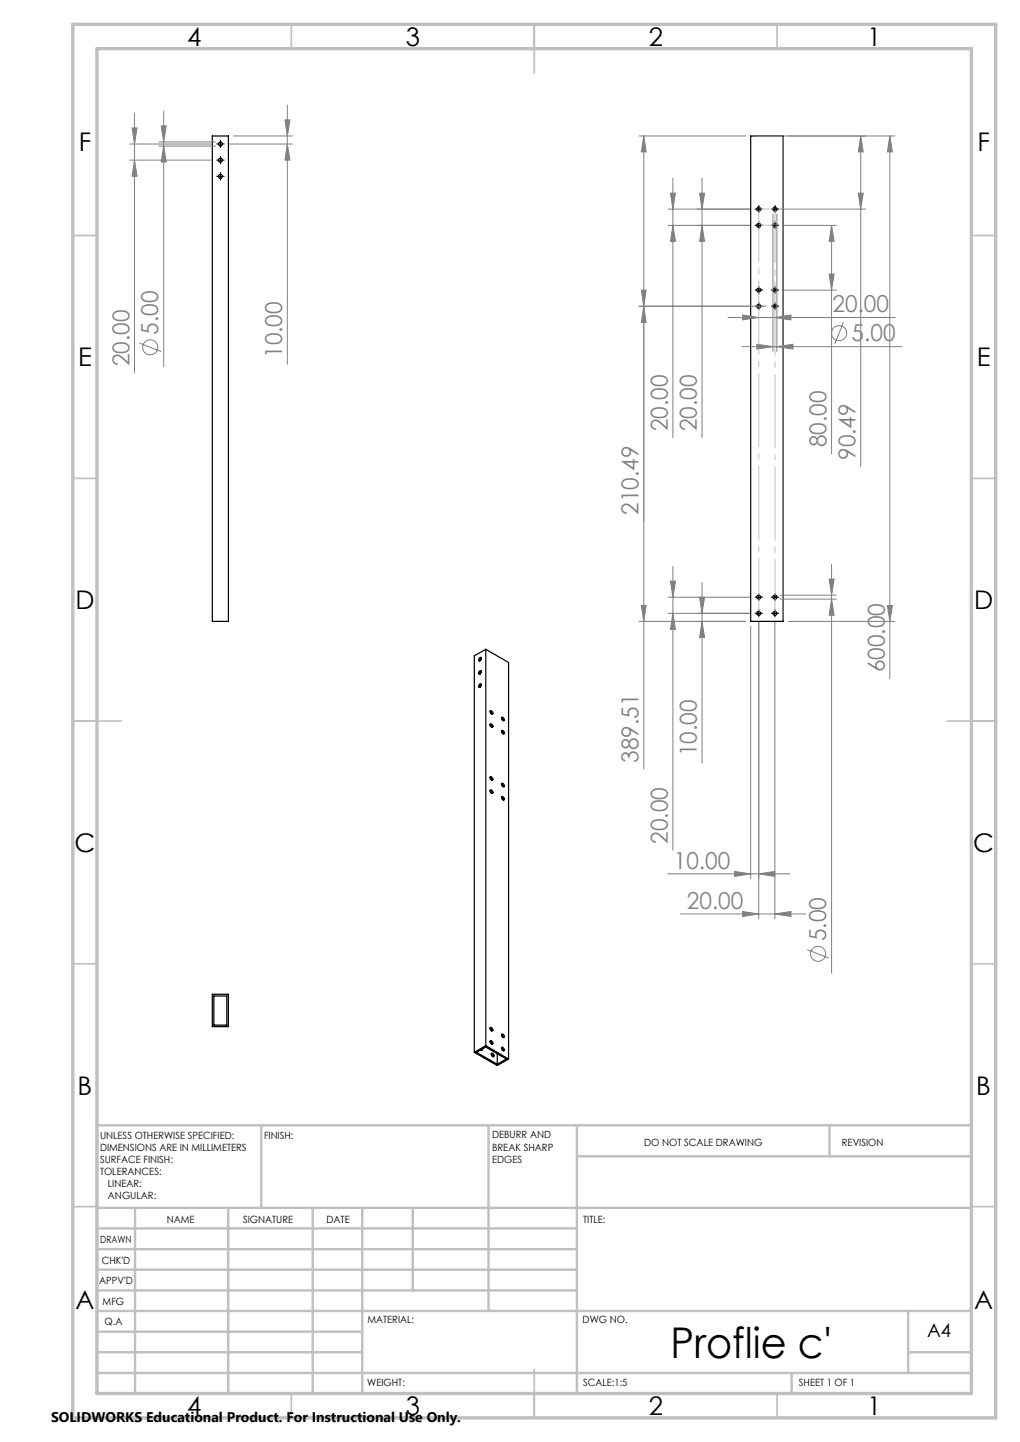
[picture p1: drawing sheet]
<svg xmlns="http://www.w3.org/2000/svg" width="210mm" height="297mm" viewBox="0 0 210 297" stroke-linecap="round" stroke-linejoin="round" font-family="sans-serif">
<g fill="none" stroke="#000" stroke-width=".25">
<path d="M43.7 28h3.3v100h-3.3zM154.6 28h6.6v100h-6.6zM98.8 138.1h.2a.4 .4 0 0 1 0 .5 .4 .4 0 0 1-.4 .2v-.4zM98.8 135.4h.2a.4 .4 0 0 1 0 .5 .4 .4 0 0 1-.4 .2v-.5zM99 135.6l.1 .1M99.1 138.3l-.3 .2v.3M99.1 135.5l-.3 .3v.3M100 133.7l4.7 2.8v81.6M100 133.7v81.7M100 133.7l-2.4 1.4v81.6M98.8 140.9l.2-.1a.4 .4 0 0 1 0 .5 .4 .4 0 0 1-.4 .2v-.4zM99.1 141l-.3 .2v.4"/>
<path d="M100.9 146.4a.39 .39 0 0 1 .5 .2 .39 .39 0 0 1-.1 .5l-.3-.2zM100.9 149.2l.3 .6M100.9 146.5l.3 .6M101 149.1a.42 .42 0 0 1 .4 .2 .42 .42 0 0 1-.1 .5l-.4-.4zM101 160a.37 .37 0 0 1 .4 .2 .37 .37 0 0 1-.2 .5l-.3-.4zM103.3 150.6l.3 .6M103.3 147.8l.3 .6M103.3 150.5a.37 .37 0 0 1 .5 .2 .37 .37 0 0 1-.3 .5l-.2-.4zM103.3 147.7a.4 .4 0 0 1 .5 .3 .4 .4 0 0 1-.2 .4l-.3-.3zM100.9 162.8a.39 .39 0 0 1 .5 .1 .39 .39 0 0 1-.1 .5l-.3-.2zM100.9 162.8l.3 .6M100.9 160.1l.3 .6"/>
<path d="M103.3 161.4a.39 .39 0 0 1 .4 .2 .39 .39 0 0 1-.1 .5l-.3-.3zM103.3 164.2l.3 .6M103.3 161.5l.3 .6M103.3 164a.42 .42 0 0 1 .5 .3 .42 .42 0 0 1-.2 .5l-.3-.4zM43.7 204.8h3.3v6.7h-3.3zM44 205.1h2.7v6h-2.7zM97.6 216.7l4.8 2.8 2.3-1.4M98.1 216.7l1.9-1.1 4.2 2.5-1.8 1.1zM99.1 216.2v.1M99.3 216v.3l-.3-.1M100 215.4l4.7 2.7M100 215.4l-2.4 1.3"/>
<path d="M100.9 211.7a.39 .39 0 0 1 .5 .2 .39 .39 0 0 1-.1 .5l-.3-.3zM100.9 214.4a.39 .39 0 0 1 .5 .2 .39 .39 0 0 1-.1 .5l-.3-.3zM100.9 214.5l.3 .5M100.9 211.7l.3 .6M101.1 217a.39 .39 0 0 1 .5 .2 .39 .39 0 0 1-.1 .5l-.3-.3zM101.1 217.1l.4 .6M102.4 217v2.2M103.3 215.8l.3 .6M103.3 213.1l.3 .6M103.3 215.7a.42 .42 0 0 1 .5 .2 .42 .42 0 0 1-.2 .5l-.3-.4zM103.3 213a.42 .42 0 0 1 .5 .2 .42 .42 0 0 1-.2 .5l-.3-.4z"/>
<circle cx="45.4" cy="33" r=".41"/>
<circle cx="45.4" cy="36.3" r=".42"/>
<circle cx="45.4" cy="29.7" r=".42"/>
<circle cx="156.2" cy="43.1" r=".42"/>
<circle cx="156.2" cy="59.7" r=".42"/>
<circle cx="156.2" cy="46.4" r=".42"/>
<circle cx="159.5" cy="43.1" r=".42"/>
<circle cx="159.5" cy="59.8" r=".41"/>
<circle cx="159.5" cy="46.4" r=".41"/>
<circle cx="156.2" cy="63.1" r=".42"/>
<circle cx="159.5" cy="63.1" r=".41"/>
<circle cx="156.2" cy="123" r=".42"/>
<circle cx="156.2" cy="126.3" r=".42"/>
<circle cx="159.5" cy="123" r=".41"/>
<circle cx="159.5" cy="126.3" r=".41"/>
</g>
<g fill="none" stroke="#808080" stroke-width=".21">
<path d="M26.7 29.7h16.8M26.7 33h16.8M27.2 26.3h1l-.5 3.4zM27.7 33l.5 3.3h-1zM27.7 23.3v53.4M32.7 29.2h11.7M32.7 30.1h11.7M33.2 25.9h1l-.5 3.3zM33.7 30.1l.5 3.3h-1zM33.7 22.9v52.6M47.2 29.7h13M48 28h12.2"/>
<path d="M58.7 24.7h1l-.5 3.3zM59.2 29.7l.5 3.3h-1zM59.2 21.7v53.3M131.6 28h21.9M132.5 28l.5 3.3h-1zM132.5 28v130.4M138 39.8h1.1l-.6 3.3zM138.5 36.7v53.4M144 39.8h1.1l-.6 3.3zM144.5 36.7v53.4M176.7 39.8h1l-.5 3.3zM177.2 28l.5 3.3h-1z"/>
<path d="M177.2 28v68.1M183.2 28l.5 3.3h-1zM183.2 28v111.8M184.2 28h-28.7M132 59.8h1l-.5 3.3zM137.5 46.4h16.9M137.5 43.1h16.9M138.5 46.4l.6 3.3h-1.1zM144.5 46.4l.6 3.3h-1.1zM159.1 44.1v28.3M159.9 44.1v28.3M160.5 43.1h17.7"/>
<path d="M161.4 46.4h10.8M161.4 59.8h10.8M170.7 56.4h1l-.5 3.4zM171.2 46.4l.5 3.3h-1zM171.2 46.4v47M28.7 70.7l4.5 1.7M132.5 63.1l.5 3.3h-1zM149.9 65.4h34.4M152.8 71.4h32.9M152.9 64.9l3.3 .5-3.3 .5zM155.8 70.9l3.3 .5-3.3 .5zM157.7 63.1h-26.1"/>
<path d="M159.5 65.4l3.3-.5v1zM159.9 71.4l3.4-.5v1zM173.6 66.4l-1.7 4.4M138 119.7h1.1l-.6 3.3zM138.5 116.7v58.4M144.5 120v37.1M170.7 119.3h1l-.5 3.3zM171.2 116.2v84.2M131.6 128h21.9M132 124.7h1l-.5 3.3zM137.5 126.3h16.9M137.5 123h16.9"/>
<path d="M138.5 126.3l.6 3.3h-1.1zM144 123h1.1l-.6 3.3zM144.5 128l.6 3.3h-1.1zM154.6 129v52M156.2 128.2v61.1M159.5 128.2v61.1M160.5 122.6h11.7M160.5 123.4h11.7M162.2 128h22M171.2 123.4l.5 3.3h-1zM182.7 124.7h1l-.5 3.3zM137.4 180h25.2"/>
<path d="M151.2 179.5l3.4 .5-3.4 .5zM156.2 180l3.3-.5v1zM140.1 188.2h25.8M152.9 187.7l3.3 .5-3.3 .6zM159.5 188.2l3.3-.5v1.1zM166.2 195.6l4.4 1.7"/>
<circle cx="30.9" cy="71.5" r="1.55"/>
<circle cx="172.7" cy="68.6" r="1.56"/>
<circle cx="168.4" cy="196.5" r="1.56"/>
</g>
<g fill="none" stroke="#000" stroke-width=".21" stroke-dasharray="15.2 1.3 1.3 1.3" stroke-linecap="butt">
<path d="M45 36.3h-.4M45 33h-.4M45 29.6h-.4M45.4 35.9v-.4M45.4 36.7v.4M45.4 32.6v-.5M45.4 33.4v.4M45.4 29.2v-.4M45.4 30.1v.4M45.8 36.3h.4M45.8 33h.4M45.8 29.6h.4"/>
<path d="M155.8 46.4h-.4M155.8 59.7h-.4M155.8 43.1h-.4M156.2 46v-.4M156.2 46.8v.4M156.2 59.3v-.4M156.2 42.6v-.4M156.2 43.5v.4M156.6 46.4h.5M156.6 59.7h.5M156.6 43.1h.5M159.1 59.7h-.4"/>
<path d="M159.1 46.4h-.4M159.1 43.1h-.4M159.6 59.3v-.4M159.6 46v-.4M159.6 46.8v.4M159.6 42.6v-.4M159.6 43.5v.4M160 59.7h.4M160 46.4h.4M160 43.1h.4M155.8 63.1h-.4M156.2 60.1v.5"/>
<path d="M156.2 62.6v-.4M156.2 63.5v.4M156.6 63.1h.5M159.1 63.1h-.4M159.6 62.6v-.4M159.6 63.5v.4M159.6 60.1v.5M160 63.1h.4M155.8 123h-.4M155.8 126.3h-.4M156.2 122.6v-.5M156.2 123.4v.4"/>
<path d="M156.2 125.9v-.4M156.2 126.7v.4M156.6 123h.5M156.6 126.3h.5M159.1 126.3h-.4M159.1 123h-.4M159.6 125.9v-.4M159.6 126.7v.4M159.6 122.6v-.5M159.6 123.4v.4M160 126.3h.4M160 123h.4"/>
</g>
<path d="M156.2 42.6v83.7" fill="none" stroke="#c0c0c0" stroke-width=".21" stroke-dasharray="15.2 1.3 1.3 1.3" stroke-dashoffset="3.9" stroke-linecap="butt"/>
<path d="M159.6 126.3v-83.2" fill="none" stroke="#c0c0c0" stroke-width=".21" stroke-dasharray="15.2 1.3 1.3 1.3" stroke-dashoffset="4.1" stroke-linecap="butt"/>
<path d="M156.2 43.1h3.4M156.2 46.4h3.4" fill="none" stroke="#c0c0c0" stroke-width=".21" stroke-dasharray="15.2 1.3 1.3 1.3" stroke-linecap="butt"/>
<g fill="none" stroke="#000" stroke-width=".21">
<path d="M44.9 36.3h.9M44.9 33h.9M44.9 29.7h.9M45.4 29.2v.9M45.4 32.6v.8M45.4 35.9v.9M155.8 59.8h.8M155.8 46.4h.8M155.8 43.1h.8M156.2 42.6v.9M156.2 46v.8M156.2 59.3v.8"/>
<path d="M159.1 59.8h.8M159.1 46.4h.8M159.1 43.1h.8M159.5 42.6v.9M159.5 46v.8M159.5 59.3v.8M155.8 63.1h.8M156.2 62.6v.9M159.1 63.1h.8M159.5 62.6v.9M155.8 126.3h.8M155.8 123h.8"/>
<path d="M156.2 122.6v.8M156.2 125.9v.8M159.1 126.3h.8M159.1 123h.8M159.5 122.6v.8M159.5 125.9v.8"/>
</g>
<g fill="none" stroke="#c0c0c0" stroke-width=".35">
<path d="M60 5v5M110 5v10M160 5v5M15 48.5h5M200 48.5h5M15 98.5h5M200 98.5h5M15 148.5h10M195 148.5h10M15 198.5h5M200 198.5h5M15 248.5h5"/>
<path d="M200 248.5h5M60 287v5M110 282v10M160 287v5"/>
</g>
<g fill="none" stroke="#c0c0c0" stroke-width=".5">
<path d="M53.8 231.8v17M100.6 231.8v38.2M118.8 231.8v55.2M118.8 238.2h81.2M170.8 231.8v6.4M200 231.8h-180v55.2M20 248.8h180M20 257.3h98.8M20 253h98.8M27.8 248.8v38.2M47 248.8v38.2M64.4 248.8v38.2"/>
<path d="M74.6 248.8v38.2M85 248.8v17M20 265.8h98.8M20 261.5h98.8M20 278.5h54.6M20 274.3h54.6M20 270h180M187 278.5h13M187 270v12.8M20 282.8h180M163 282.8v4.2"/>
</g>
<path d="M15 5h190v287h-190zM20 10h180v277h-180z" fill="none" stroke="#c0c0c0" stroke-width=".7"/>
<g fill="#808080">
<path d="M152.9 187.7l3.3 .5-3.3 .6zM159.5 188.2l3.3-.5v1.1zM155.8 70.9l3.3 .5-3.3 .5zM159.9 71.4l3.4-.5v1z"/>
<path d="M156.2 180l3.3-.5v1zM151.2 179.5l3.4 .5-3.4 .5z"/>
<path d="M59.2 29.7l.5 3.3h-1zM58.7 24.7h1l-.5 3.3zM27.7 33l.5 3.3h-1zM27.2 26.3h1l-.5 3.4zM138.5 126.3l.6 3.3h-1.1zM138 119.7h1.1l-.6 3.3zM132 59.8h1l-.5 3.3zM132.5 28l.5 3.3h-1zM138.5 46.4l.6 3.3h-1.1zM138 39.8h1.1l-.6 3.3z"/>
<path d="M33.2 25.9h1l-.5 3.3zM33.7 30.1l.5 3.3h-1zM144 123h1.1l-.6 3.3zM144.5 128l.6 3.3h-1.1zM170.7 119.3h1l-.5 3.3zM171.2 123.4l.5 3.3h-1zM132.5 63.1l.5 3.3h-1zM132 124.7h1l-.5 3.3zM183.2 28l.5 3.3h-1zM182.7 124.7h1l-.5 3.3zM144 39.8h1.1l-.6 3.3zM144.5 46.4l.6 3.3h-1.1zM171.2 46.4l.5 3.3h-1zM170.7 56.4h1l-.5 3.4z"/>
<path d="M177.2 28l.5 3.3h-1zM176.7 39.8h1l-.5 3.3z"/>
<path d="M152.9 64.9l3.3 .5-3.3 .5zM159.5 65.4l3.3-.5v1z"/>
</g>
<text font-size="8.7" x="138" y="279.6">Proflie c'</text>
<g font-size="5.3">
<text x="38.5" y="9.5">4</text>
<text x="83.5" y="9.5">3</text>
<text x="133.6" y="9.5">2</text>
<text x="178.6" y="9.5">1</text>
<text x="16.2" y="31.2">F</text>
<text x="201.2" y="31.2">F</text>
<text x="16.1" y="75.4">E</text>
<text x="201.1" y="75.4">E</text>
<text x="15.5" y="125.4">D</text>
<text x="200.5" y="125.4">D</text>
<text x="15.4" y="175.5">C</text>
<text x="200.4" y="175.5">C</text>
<text x="16" y="225.5">B</text>
<text x="201" y="225.5">B</text>
<text x="15.5" y="269.7">A</text>
<text x="200.5" y="269.7">A</text>
<text x="38.5" y="291.4">4</text>
<text x="83.5" y="291.4">3</text>
<text x="133.6" y="291.4">2</text>
<text x="178.6" y="291.4">1</text>
</g>
<g font-size="4.8" fill="#808080">
<text x="171.4" y="64.3">20.00</text>
<text x="32.6" y="69" transform="rotate(-90 32.6 69)">5.00</text>
<text x="175.3" y="70.2">5.00</text>
<text x="26.6" y="75.4" transform="rotate(-90 26.6 75.4)">20.00</text>
<text x="58.1" y="73.7" transform="rotate(-90 58.1 73.7)">10.00</text>
<text x="137.5" y="88.8" transform="rotate(-90 137.5 88.8)">20.00</text>
<text x="143.5" y="88.8" transform="rotate(-90 143.5 88.8)">20.00</text>
<text x="170.1" y="92.2" transform="rotate(-90 170.1 92.2)">80.00</text>
<text x="176.1" y="94.7" transform="rotate(-90 176.1 94.7)">90.49</text>
<text x="131.5" y="106" transform="rotate(-90 131.5 106)">210.49</text>
<text x="182.1" y="138.5" transform="rotate(-90 182.1 138.5)">600.00</text>
<text x="143.5" y="155.8" transform="rotate(-90 143.5 155.8)">10.00</text>
<text x="131.5" y="157.1" transform="rotate(-90 131.5 157.1)">389.51</text>
<text x="137.5" y="173.8" transform="rotate(-90 137.5 173.8)">20.00</text>
<text x="138.7" y="178.9">10.00</text>
<text x="141.4" y="187.2">20.00</text>
<text x="170.1" y="193.9" transform="rotate(-90 170.1 193.9)">5.00</text>
</g>
<text font-size="3.9" x="190.9" y="275.5">A4</text>
<text font-size="2.9" x="10.5" y="292.9">SOLIDWORKS Educational Product. For Instructional Use Only.</text>
<g font-size="2.1">
<text x="20.6" y="234.6">UNLESS OTHERWISE SPECIFIED:</text>
<text x="20.6" y="237.1">DIMENSIONS ARE IN MILLIMETERS</text>
<text x="20.6" y="239.5">SURFACE FINISH:</text>
<text x="54.4" y="234.5">FINISH:</text>
<text x="101.3" y="234.5">DEBURR AND</text>
<text x="101.3" y="237">BREAK SHARP</text>
<text x="101.3" y="239.5">EDGES</text>
<text x="132.6" y="235.9">DO NOT SCALE DRAWING</text>
<text x="173.3" y="236.1">REVISION</text>
<text x="20.6" y="242">TOLERANCES:</text>
<text x="22.2" y="244.5">LINEAR:</text>
<text x="22.2" y="247">ANGULAR:</text>
<text x="34.3" y="252">NAME</text>
<text x="50" y="251.9">SIGNATURE</text>
<text x="67.2" y="251.9">DATE</text>
<text x="120.1" y="251.9">TITLE:</text>
<text x="20.6" y="256.1">DRAWN</text>
<text x="20.9" y="260.3">CHK'D</text>
<text x="20.4" y="264.4">APPV'D</text>
<text x="21.1" y="268.8">MFG</text>
<text x="21.5" y="273">Q.A</text>
<text x="75.6" y="272.5">MATERIAL:</text>
<text x="120" y="272.5">DWG NO.</text>
<text x="75.6" y="285.5">WEIGHT:</text>
<text x="120.1" y="285.6">SCALE:1:5</text>
<text x="164.5" y="285.6">SHEET 1 OF 1</text>
</g>
</svg>
